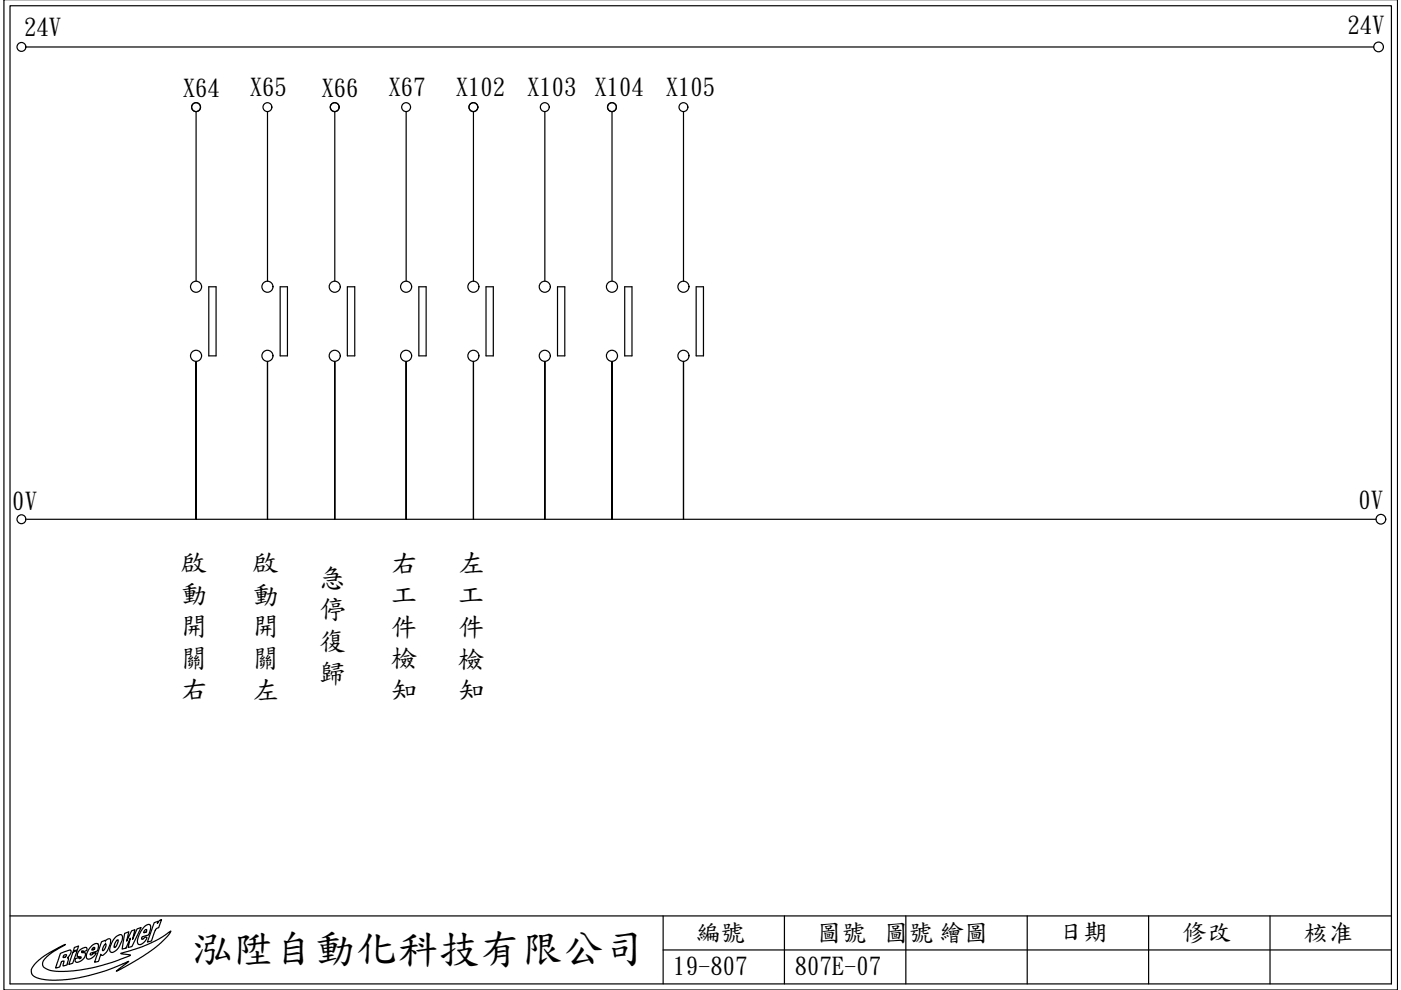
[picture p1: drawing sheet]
<svg xmlns="http://www.w3.org/2000/svg" width="297mm" height="210mm" viewBox="0 0 297 210" stroke-linecap="round" stroke-linejoin="round" font-family="sans-serif">
<path d="M296.3 -.1v210h-295.5v-210M2.1 1.2h292.9v207.4h-292.9zM2.1 194.2h292.9M140.6 194.2v14.4M166.3 194.2v14.4M192.1 194.2v14.4M217.8 194.2v14.4M243.5 194.2v14.4M269.3 194.2v14.4M140.6 201.4h154.4" fill="none" stroke="#000" stroke-width=".25"/>
<g fill="none" stroke="#000" stroke-width=".25">
<path d="M21.5 199.7l.8-.3v.2l.1-.2a.72 .72 0 0 1 1-.3 3.8 3.8 0 0 1-1.7 3.5l-.3-.1v-.2l-.3 1a.59 .59 0 0 1-.6 .6l-.4 .1zM24.3 198.9l1.1-.7h.3l.3 .3-.1 1-.8 1.5-.6 .6-.8 .3-.4-.3v-.6l.4-1.1zM24.8 199.4l.3-.1-.2 .7-.3 .7-.4 .2 .1-.8zM26.4 197.9l.9-.3-.5 2 1.1-2.2 .7-.3-.5 2.1 1-2.3 .8-.2-1.9 4-.8 .2 .4-2-.9 2.1-.8 .2zM30.6 196.5l.6-.4 .5-.1 .2 .2v.5l-.4 1.5-1.4 .4-.1 .4 .3 .1 .3-.2a.32 .32 0 0 1 .5-.1 .32 .32 0 0 1-.2 .5l-.5 .6-.5 .4h-.4l-.3-.2v-.8l.2-1 .5-.9zM30.7 197.2l.4-.1v.4l-.6 .3zM32.7 195.6l.8-.3-.1 .5 .2-.4 .7-.4-.8 1.7a.98 .98 0 0 0-.8 1l-.6 1.8-.9 .2zM7.5 204.3l1.2-1.1 1.4-1 3.8-1.9-2.4 1.4-1.6 1.2-.6 .6-.3 .6v.6l.3 .4 1.5 .7 2.9 .2 3.3-.3 3.3-.7 3.6-1 3.6-1.4 .2-.1-2.1-.4 3.8-1.1 1.8-.7 2.6-1.3 2.4-1.6-.7 1.2-2.9 2.6-3.3 2.2-4.6 2.5 2.6-2.1-4.8 2-3.7 1.1-3.5 .7-3.4 .2-3.1-.2-1.7-.7-.4-.4-.1-.9zM12.8 202.2l2-.8 .3 .2-.2 .7-.6 .7 .2 .3-.2 1.2-.9 .3 .2-1h-.4l-.2 .2-.3 .9-.9 .3zM13.5 202.6l.6-.2-.1 .4-.4 .2h-.2zM15.5 201.9l.9-.4-1 2.7-.8 .3zM15.8 200.9l.9-.3-.3 .8-.9 .3z"/>
<path d="M17 201.4l1.2-.5 .2 .2-.1 .4a.52 .52 0 0 1-.8 .1l-.2 .4 .8 .1-.2 .9-.8 .8-.9 .2-.3-.3 .1-.4 .7-.3h.1v.3l.2-.1 .2-.2-.9-.3 .2-.7zM19.4 200.5l.8-.4h.5l.2 .3-.1 1-.3 .3-1.3 .4-.1 .3 .2 .1 .5-.3 .6-.1-.6 .8-.6 .4-.5 .1-.4-.3 .1-.8 .4-1.1zM19.7 201l.4-.1v.3l-.6 .2zM19.9 201.3h.1M22.1 200.3l.3-.1v.5l-.3 .7-.3 .2-.1-.4zM22.4 200.2h.1"/>
</g>
<g fill="none" stroke="#000" stroke-width=".25">
<path d="M5.5 10h285.8M41.6 23.7v35.9M56.7 23.7v35.9M71 23.7v35.9M86.1 23.7v35.9M100.4 23.7v35.9M115.5 23.7v35.9M129.8 23.7v35.9M144.9 23.7v35.9M44.3 60.8v14.7M45.8 60.8v14.7M59.4 60.8v14.7"/>
<path d="M60.9 60.8v14.7M73.6 60.8v14.7M75.2 60.8v14.7M88.8 60.8v14.7M90.3 60.8v14.7M103 60.8v14.7M104.6 60.8v14.7M118.2 60.8v14.7M119.7 60.8v14.7M132.4 60.8v14.7M134 60.8v14.7M147.6 60.8v14.7"/>
<path d="M149.1 60.8v14.7M5.7 110.1h286.1M41.6 110.1v-33.5v33.5M56.7 110.1v-33.5v33.5M71 110.1v-33.5v33.5M86.1 110.1v-33.5v33.5M100.4 110.1v-33.5v33.5M115.5 110.1v-33.5v33.5M129.8 110.1v-33.5v33.5M144.9 110.1v-33.5v33.5"/>
<circle cx="4.5" cy="10" r=".94"/>
<circle cx="41.6" cy="22.7" r=".94"/>
<circle cx="56.7" cy="22.7" r=".94"/>
<circle cx="71" cy="22.7" r=".94"/>
<circle cx="86.1" cy="22.7" r=".94"/>
<circle cx="100.4" cy="22.7" r=".94"/>
<circle cx="115.5" cy="22.7" r=".94"/>
<circle cx="129.7" cy="22.7" r=".94"/>
<circle cx="144.9" cy="22.7" r=".94"/>
<circle cx="41.6" cy="75.4" r="1.17"/>
<circle cx="41.6" cy="60.8" r="1.17"/>
<circle cx="56.7" cy="60.8" r="1.17"/>
<circle cx="56.7" cy="75.4" r="1.17"/>
<circle cx="71" cy="75.4" r="1.17"/>
<circle cx="71" cy="60.8" r="1.17"/>
<circle cx="86.1" cy="60.8" r="1.17"/>
<circle cx="86.1" cy="75.4" r="1.17"/>
<circle cx="100.4" cy="60.8" r="1.17"/>
<circle cx="100.4" cy="75.4" r="1.17"/>
<circle cx="115.5" cy="60.8" r="1.17"/>
<circle cx="115.5" cy="75.4" r="1.17"/>
<circle cx="129.7" cy="60.8" r="1.17"/>
<circle cx="129.7" cy="75.4" r="1.17"/>
<circle cx="144.9" cy="75.4" r="1.17"/>
<circle cx="144.9" cy="60.8" r="1.17"/>
<circle cx="4.5" cy="110.1" r=".94"/>
</g>
<!-- layer: 0 -->
<g fill="none" stroke="#000" stroke-width=".25">
<path d="M44.3 60.8h1.5M44.3 75.5h1.5M59.4 60.8h1.5M59.4 75.5h1.5M73.6 60.8h1.6M73.6 75.5h1.6M88.8 60.8h1.5M88.8 75.5h1.5M103 60.8h1.6M103 75.5h1.6M118.2 60.8h1.5M118.2 75.5h1.5"/>
<path d="M132.4 60.8h1.6M132.4 75.5h1.6M147.6 60.8h1.5M147.6 75.5h1.5"/>
<circle cx="292.3" cy="10" r="1.03"/>
<circle cx="292.8" cy="110.1" r="1.03"/>
</g>
<g font-size="8.7">
<text x="40.6" y="203.7">泓陞自動</text>
<text x="75.5" y="203.7">化科技有限公司</text>
</g>
<g font-size="5.7">
<text x="38.3" y="121">啟</text>
<text x="53.5" y="121.1">啟</text>
<text x="67.7" y="124.2">急</text>
<text x="82.9" y="121.1">右</text>
<text x="97.2" y="121.1">左</text>
<text x="38.4" y="127.7">動</text>
<text x="53.6" y="127.8">動</text>
<text x="67.8" y="130.9">停</text>
<text x="82.8" y="127.8">工</text>
<text x="97.1" y="127.8">工</text>
<text x="38.3" y="134.4">開</text>
<text x="53.5" y="134.5">開</text>
<text x="67.7" y="137.7">復</text>
<text x="82.9" y="134.6">件</text>
<text x="97.1" y="134.6">件</text>
<text x="38.3" y="141.2">關</text>
<text x="53.5" y="141.2">關</text>
<text x="82.8" y="141.3">檢</text>
<text x="97.1" y="141.3">檢</text>
<text x="38.4" y="147.8">右</text>
<text x="53.6" y="147.9">左</text>
<text x="67.7" y="144.5">歸</text>
<text x="82.9" y="148">知</text>
<text x="97.1" y="148">知</text>
</g>
<g font-size="5.2">
<text x="5.1" y="7.4">24V</text>
<text x="285.7" y="6.9">24V</text>
<text x="38.8" y="20.2">X64</text>
<text x="53" y="20.1">X65</text>
<text x="68.2" y="20.2">X66</text>
<text x="82.4" y="20.1">X67</text>
<text x="96.6" y="20.1">X102</text>
<text x="111.8" y="20.1">X103</text>
<text x="126" y="20.1">X104</text>
<text x="141.2" y="20.1">X105</text>
<text x="2.6" y="108">0V</text>
<text x="288" y="107.8">0V</text>
<text x="147.5" y="199.3">編號</text>
<text x="173.2" y="199.3">圖</text>
<text x="178.5" y="199.3">號 圖</text>
<text x="192.7" y="199.3">號繪圖</text>
<text x="224.5" y="199">日期</text>
<text x="250.7" y="199.3">修改</text>
<text x="276.4" y="199.3">核准</text>
<text x="142.8" y="206.6">19-807</text>
<text x="168.5" y="206.6">807E-07</text>
</g>
</svg>
